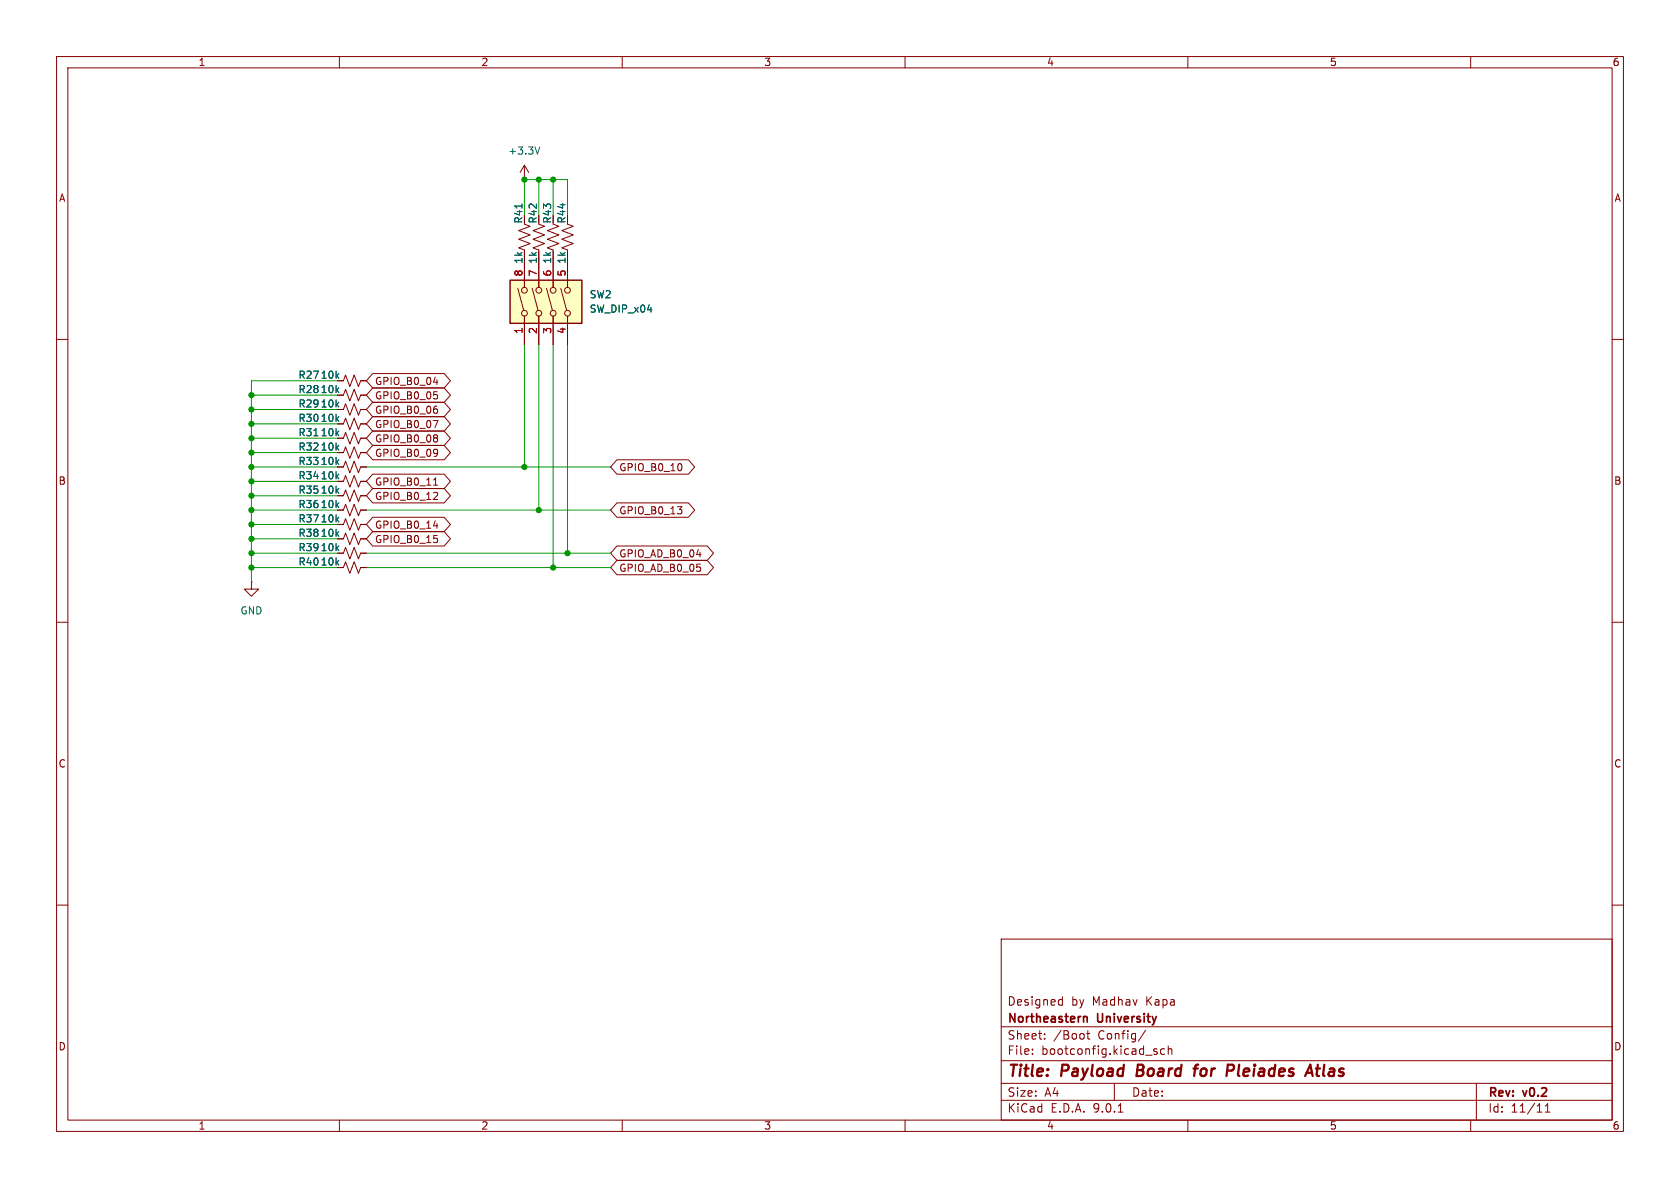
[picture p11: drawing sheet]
<svg xmlns="http://www.w3.org/2000/svg" width="297mm" height="210mm" viewBox="0 0 297 210" stroke-linecap="round" stroke-linejoin="round" font-family="sans-serif">
<g fill="none" stroke="#840000" stroke-width=".18">
<path d="M10 10h277v190h-277zM12 12h273v186h-273zM60 10v2M110 10v2M160 10v2M210 10v2M260 10v2M97.8 39.6l1 .4-2 .8 2 .7-2 .8 2 .8-2 .7 1 .4v.3M10 60h2M285 60h2M59.7 97.8h1l.4-1 .7 2 .8-2 .8 2 .4-1h1M10 110h2"/>
<path d="M285 110h2M10 160h2M177 166h108v32h-108zM187.4 176.7l.4 .1M187.8 176.2v1.5M187.8 177.6l-.4 .1M285 160h2M60 198v2M110 198v2M160 198v2M177 194.5h108M177 191.5h108"/>
<path d="M177 187.5h108M177 181.5h108M182.5 186.3v.1M182.5 185.5v.1M184.7 183.6v.1M184.7 182.8v.1M192.1 182.7h.6M192.3 182.2v1.3l.4 .2M197 191.5v3M197.7 196.6h.8M202.5 182.1l-1.3 2M204.2 185.9l.3 .1 .1 .2-.2 .2h-.3"/>
<path d="M204.2 185.4l.3 .1M205.9 185.5l-.4-.1-.3 .3v.4l.1 .2h.6M206.5 185.5l.2-.1 .4 .1 .1 .9M206.5 184.9v1.5M210 198v2M260 198v2M261 191.5v6.5M273.2 196.6h.8M273.2 195.5l.4-.4v1.5"/>
</g>
<path d="M201.2 188.2l-.3 2h.8M211 188.9h.8M211.8 188.2l-.4 .1-.1 .2-.2 1.7M217.1 188.2l.9 .1a.58 .58 0 0 1-.3 1M231 189.6h.9M231.6 188.2l.5 2M232.6 188.9h.8M233 188.2l-.2 1.7v.2l.4 .1" fill="none" stroke="#840000" stroke-width=".4"/>
<path d="M191.6 179.8l.2-.1 .3 .1 .1 .9" fill="none" stroke="#840000" stroke-width=".3"/>
<path d="M90.2 49.5h12.7v7.7h-12.7z" fill="#ffffc2"/>
<g fill="none" stroke="#840000" stroke-width=".18">
<path d="M92.7 39.6l1 .4-2 .8 2 .7-2 .8 2 .8-2 .7 1 .4v.3M92.7 31.8h.1M92.7 29.2v2.6M92.7 29.2l-.8 1.3M92.7 29.2l.8 1.3M95.2 39.6l1.1 .4-2.1 .8 2.1 .7-2.1 .8 2.1 .8-2.1 .7 1 .4v.3M100.3 39.6l1 .4-2 .8 2 .7-2 .8 2 .8-2 .7 1 .4v.3M91.5 51l1.1 3.9M92.7 45.7v5.1M92.7 55.9v5.1M94.1 51l1 3.9M95.2 45.7v5.1"/>
<path d="M95.2 55.9v5.1M96.6 51l1.1 3.9M97.8 45.7v5.1M97.8 55.9v5.1M99.1 51l1.1 3.9M100.3 45.7v5.1M100.3 55.9v5.1M59.7 72.4h1l.4-1 .7 2 .8-2 .8 2 .4-1h1M59.7 77.5h1l.4-1 .7 2 .8-2 .8 2 .4-1h1M59.7 74.9h1l.4-1 .7 2 .8-2 .8 2 .4-1h1M59.7 67.3h1l.4-1 .7 2 .8-2 .8 2 .4-1h1M59.7 69.9h1l.4-1.1 .7 2.1 .8-2.1 .8 2.1 .4-1h1"/>
<path d="M65.9 73.7h12.6l1.1 1.2-1.1 1.3h-12.6l-1.1-1.3zM65.9 68.6h12.6l1.1 1.3-1.1 1.2h-12.6l-1.1-1.2zM65.9 66h12.6l1.1 1.3-1.1 1.3h-12.6l-1.1-1.3zM65.9 71.1h12.6l1.1 1.3-1.1 1.3h-12.6l-1.1-1.3zM65.9 78.7h12.6l1.1 1.3-1.1 1.3h-12.6l-1.1-1.3zM65.9 76.2h12.6l1.1 1.3-1.1 1.2h-12.6l-1.1-1.2zM76.6 74.3h.8l-.5 1.3M76.6 67.6h.8M76.7 69.3h.6M77.2 69.8l.2 .2-.2 .5M77.2 72.3l.2 .2-.2 .5M77.2 76.9l.2 .2-.2 .3"/>
<path d="M77.2 77.5l.2 .2-.2 .4M77.2 79.5h.1a1.07 1.07 0 0 1-.1 1.1M77.4 80l-.2 .1M59.7 87.6h1l.4-1 .7 2 .8-2 .8 2 .4-1h1M59.7 90.2h1l.4-1 .7 2 .8-2 .8 2 .4-1h1M59.7 92.7h1l.4-1 .7 2 .8-2 .8 2 .4-1h1M59.7 95.3h1l.4-1.1 .7 2.1 .8-2.1 .8 2.1 .4-1h1M59.7 85.1h1l.4-1 .7 2 .8-2 .8 2 .4-1h1M59.7 82.6h1l.4-1.1 .7 2.1 .8-2.1 .8 2.1 .4-1h1M59.7 80h1l.4-1 .7 2 .8-2 .8 2 .4-1h1M59.7 97.8h1M63.8 97.8h1"/>
<path d="M65.9 83.8h12.6l1.1 1.3-1.1 1.3h-12.6l-1.1-1.3zM65.9 86.4h12.6l1.1 1.2-1.1 1.3h-12.6l-1.1-1.3zM65.9 91.4h12.6l1.1 1.3-1.1 1.3h-12.6l-1.1-1.3zM65.9 94h12.6l1.1 1.3-1.1 1.2h-12.6l-1.1-1.2zM76.6 85.8h.8M76.6 93h.8M76.7 94.7h.6M76.9 84.7l.1-.2v1.3M77.2 87.1l.2 .2-.1 .3-.7 .7h.8M77.2 95.2l.2 .2-.2 .5M109.1 88.9h12.6l1.1 1.3-1.1 1.2h-12.6l-1.2-1.2zM109.1 96.5h15.9l1.1 1.3-1.1 1.3h-15.9l-1.2-1.3z"/>
<path d="M109.1 81.3h12.6l1.1 1.3-1.1 1.2h-12.6l-1.2-1.2zM109.1 99.1h15.9l1.1 1.2-1.1 1.3h-15.9l-1.2-1.3zM119.8 89.6h.7l-.4 .5M120.4 90.1l.1 .2-.1 .5M120.4 82.1l.1 .3-.1 .7M123.1 98h.8M44.4 102.9v1.2h1.3l-1.3 1.3-1.2-1.3h1.2M44.4 102.9h.1M59.7 100.3h1l.4-1 .7 2 .8-2 .8 2 .4-1h1"/>
<circle cx="92.7" cy="51.3" r=".51"/>
<circle cx="92.7" cy="55.4" r=".51"/>
<circle cx="95.3" cy="55.4" r=".51"/>
<circle cx="95.3" cy="51.3" r=".51"/>
<circle cx="97.8" cy="55.4" r=".51"/>
<circle cx="97.8" cy="51.3" r=".51"/>
<circle cx="100.3" cy="55.4" r=".51"/>
<circle cx="100.3" cy="51.3" r=".51"/>
</g>
<path d="M90.2 49.5h12.7v7.7h-12.7z" fill="none" stroke="#840000" stroke-width=".25"/>
<path d="M92.3 36.1v.7M95.4 26l-.4 1.2M55.5 77h.7" fill="none" stroke="#006464" stroke-width=".18"/>
<g fill="none" stroke="#009600" stroke-width=".18">
<path d="M92.7 38.1v-6.3h7.6v6.3M95.2 31.8v6.3M97.8 31.8v6.3M44.4 69.9h15.3M44.4 77.5h15.3M44.4 74.9h15.3M44.4 72.4h15.3M59.7 67.3h-15.3v35.6M92.7 61v21.6M95.2 61v29.2M97.8 61v39.3M100.3 61v36.8"/>
<path d="M44.4 80h15.3M44.4 82.6h15.3M44.4 97.8h15.3M44.4 92.7h15.3M44.4 95.3h15.3M44.4 85.1h15.3M44.4 90.2h15.3M44.4 87.6h15.3M64.8 82.6h43.1M64.8 97.8h43.1M64.8 90.2h43.1M44.4 100.3h15.3"/>
<path d="M64.8 100.3h43.1"/>
</g>
<g fill="#009600" stroke="#009600" stroke-width=".18">
<circle cx="44.4" cy="92.7" r=".46"/>
<circle cx="44.4" cy="95.3" r=".46"/>
<circle cx="44.4" cy="90.2" r=".46"/>
<circle cx="44.4" cy="87.6" r=".46"/>
<circle cx="44.4" cy="97.8" r=".46"/>
<circle cx="44.4" cy="100.3" r=".46"/>
<circle cx="95.2" cy="90.2" r=".46"/>
<circle cx="100.3" cy="97.8" r=".46"/>
<circle cx="92.7" cy="31.8" r=".46"/>
<circle cx="97.8" cy="31.8" r=".46"/>
<circle cx="95.2" cy="31.8" r=".46"/>
<circle cx="97.8" cy="100.3" r=".46"/>
<circle cx="92.7" cy="82.6" r=".46"/>
<circle cx="44.4" cy="74.9" r=".46"/>
<circle cx="44.4" cy="69.9" r=".46"/>
<circle cx="44.4" cy="77.5" r=".46"/>
<circle cx="44.4" cy="72.4" r=".46"/>
<circle cx="44.4" cy="80" r=".46"/>
<circle cx="44.4" cy="82.6" r=".46"/>
<circle cx="44.4" cy="85.1" r=".46"/>
</g>
<g font-size="2.8" fill="#840000">
<text x="178" y="190.9">Title:</text>
<text x="187.7" y="190.9">Payload</text>
<text x="201.8" y="190.9">Board</text>
<text x="212.8" y="190.9">for</text>
<text x="219.3" y="190.9">Pleiades</text>
<text x="234.3" y="190.9">Atlas</text>
</g>
<g font-size="2.1" fill="#840000">
<text x="178" y="178">Designed</text>
<text x="189.4" y="178">by</text>
<text x="193.2" y="178">Madhav</text>
<text x="202.8" y="178">Kapa</text>
<text x="178" y="184">Sheet:</text>
<text x="178" y="181.2">Northeastern</text>
<text x="186.2" y="184">/Boot</text>
<text x="194.1" y="181.2">University</text>
<text x="194.2" y="184">Config/</text>
<text x="178" y="186.7">File:</text>
<text x="184.1" y="186.7">bootconfig.kicad_sch</text>
<text x="178" y="196.9">KiCad</text>
<text x="178" y="194.1">Size:</text>
<text x="184.7" y="194.1">A4</text>
<text x="185.7" y="196.9">E.D.A.</text>
<text x="193.3" y="196.9">9.0.1</text>
<text x="200" y="194.1">Date:</text>
<text x="263" y="194.3">Rev:</text>
<text x="263" y="196.9">Id:</text>
<text x="267.1" y="196.9">11/11</text>
<text x="269.4" y="194.3">v0.2</text>
</g>
<g font-size="1.8" fill="#840000">
<text x="35" y="11.9">1</text>
<text x="85" y="11.9">2</text>
<text x="135" y="11.9">3</text>
<text x="185" y="11.9">4</text>
<text x="235" y="11.9">5</text>
<text x="285" y="11.9">6</text>
<text x="10.3" y="35.9">A</text>
<text x="285.3" y="35.9">A</text>
<text x="92.6" y="39.6" transform="rotate(-90 92.6 39.6)">R41</text>
<text x="95.1" y="39.6" transform="rotate(-90 95.1 39.6)">R42</text>
<text x="97.6" y="39.6" transform="rotate(-90 97.6 39.6)">R43</text>
<text x="100.2" y="39.6" transform="rotate(-90 100.2 39.6)">R44</text>
<text x="92.6" y="46.7" transform="rotate(-90 92.6 46.7)">1k</text>
<text x="95.1" y="46.7" transform="rotate(-90 95.1 46.7)">1k</text>
<text x="97.6" y="46.7" transform="rotate(-90 97.6 46.7)">1k</text>
<text x="100.2" y="46.7" transform="rotate(-90 100.2 46.7)">1k</text>
<text x="66.2" y="70.8">GPIO_B0_05</text>
<text x="66.2" y="68.3">GPIO_B0_04</text>
<text x="66.2" y="75.9">GPIO_B0_07</text>
<text x="66.2" y="73.3">GPIO_B0_06</text>
<text x="66.2" y="81">GPIO_B0_09</text>
<text x="66.2" y="78.4">GPIO_B0_08</text>
<text x="109.4" y="83.5">GPIO_B0_10</text>
<text x="10.3" y="85.9">B</text>
<text x="66.2" y="86">GPIO_B0_11</text>
<text x="66.2" y="88.6">GPIO_B0_12</text>
<text x="285.3" y="85.9">B</text>
<text x="66.2" y="93.7">GPIO_B0_14</text>
<text x="109.4" y="91.1">GPIO_B0_13</text>
<text x="66.2" y="96.2">GPIO_B0_15</text>
<text x="109.4" y="98.7">GPIO_AD_B0_04</text>
<text x="109.4" y="101.3">GPIO_AD_B0_05</text>
<text x="10.3" y="135.9">C</text>
<text x="285.3" y="135.9">C</text>
<text x="10.3" y="185.9">D</text>
<text x="285.3" y="185.9">D</text>
<text x="35" y="199.9">1</text>
<text x="85" y="199.9">2</text>
<text x="135" y="199.9">3</text>
<text x="185" y="199.9">4</text>
<text x="235" y="199.9">5</text>
<text x="285" y="199.9">6</text>
</g>
<g font-size="1.8" fill="#006464">
<text x="89.8" y="27.5">+3.3V</text>
<text x="104.1" y="52.9">SW2</text>
<text x="104.1" y="55.5">SW_DIP_x04</text>
<text x="52.7" y="67.2">R27</text>
<text x="52.7" y="69.7">R28</text>
<text x="56.6" y="67.2">10k</text>
<text x="56.6" y="69.7">10k</text>
<text x="52.7" y="72.2">R29</text>
<text x="52.7" y="77.3">R31</text>
<text x="52.7" y="74.8">R30</text>
<text x="56.6" y="72.2">10k</text>
<text x="56.6" y="77.3">10k</text>
<text x="56.6" y="74.8">10k</text>
<text x="52.7" y="82.4">R33</text>
<text x="52.7" y="79.9">R32</text>
<text x="56.6" y="82.4">10k</text>
<text x="56.6" y="79.9">10k</text>
<text x="52.7" y="87.5">R35</text>
<text x="52.7" y="84.9">R34</text>
<text x="56.6" y="87.5">10k</text>
<text x="56.6" y="84.9">10k</text>
<text x="52.7" y="90">R36</text>
<text x="52.7" y="92.6">R37</text>
<text x="52.7" y="95.1">R38</text>
<text x="56.6" y="90">10k</text>
<text x="56.6" y="92.6">10k</text>
<text x="56.6" y="95.1">10k</text>
<text x="52.7" y="97.6">R39</text>
<text x="52.7" y="100.2">R40</text>
<text x="56.6" y="97.6">10k</text>
<text x="56.6" y="100.2">10k</text>
<text x="42.4" y="108.8">GND</text>
</g>
<g font-size="1.8" fill="#a90000">
<text x="92.5" y="49" transform="rotate(-90 92.5 49)">8</text>
<text x="95" y="49" transform="rotate(-90 95 49)">7</text>
<text x="97.5" y="49" transform="rotate(-90 97.5 49)">6</text>
<text x="100.1" y="49" transform="rotate(-90 100.1 49)">5</text>
<text x="92.5" y="59.1" transform="rotate(-90 92.5 59.1)">1</text>
<text x="95" y="59.1" transform="rotate(-90 95 59.1)">2</text>
<text x="97.5" y="59.1" transform="rotate(-90 97.5 59.1)">3</text>
<text x="100.1" y="59.1" transform="rotate(-90 100.1 59.1)">4</text>
</g>
</svg>
